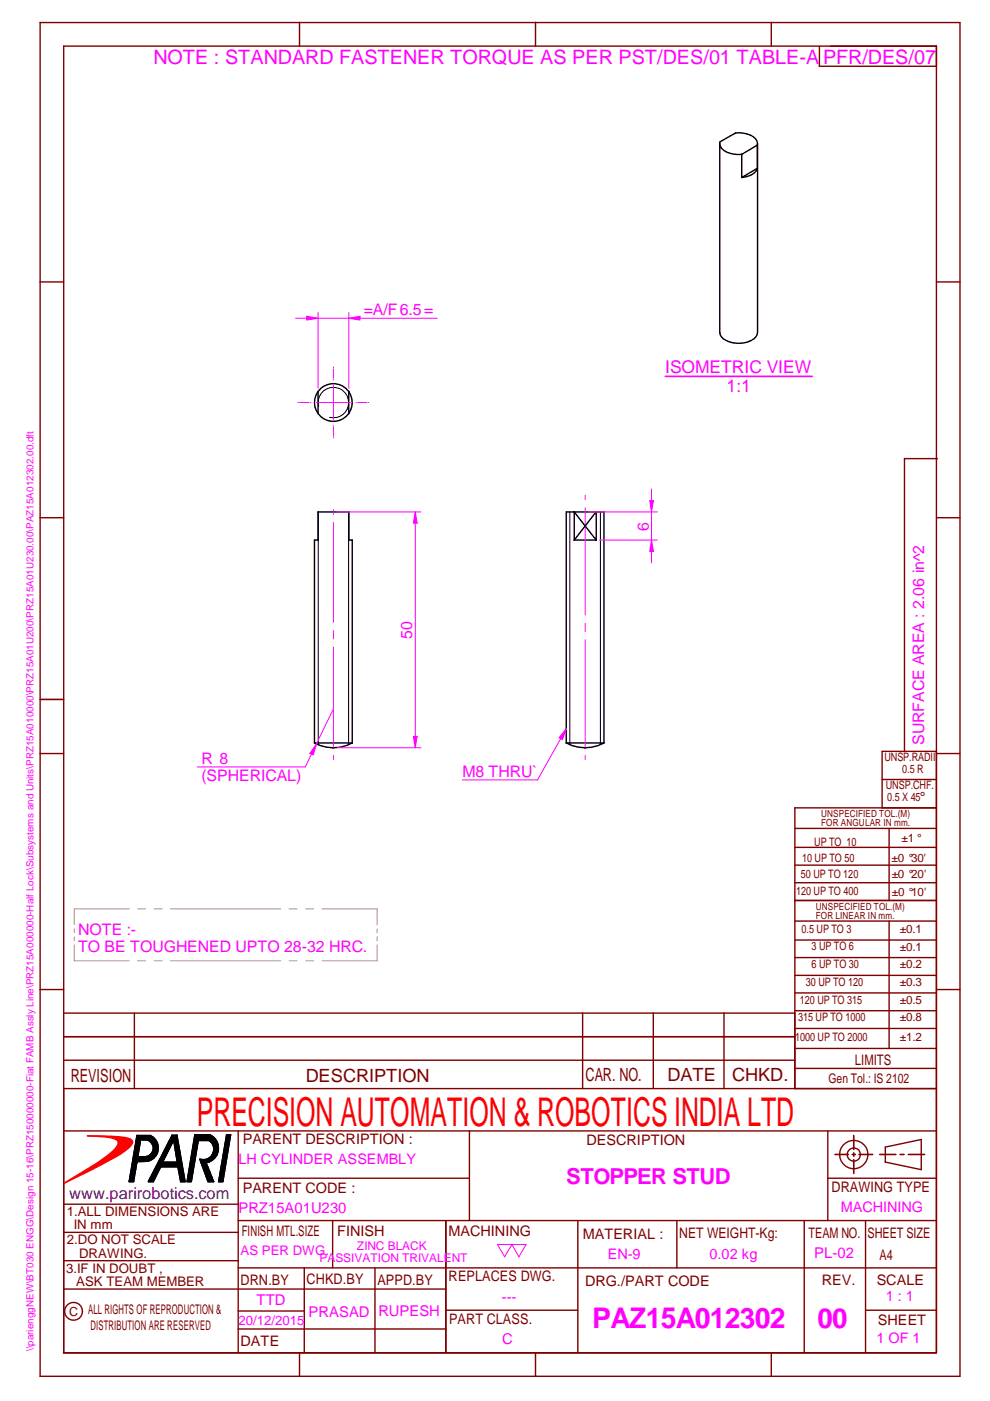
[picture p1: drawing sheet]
<svg xmlns="http://www.w3.org/2000/svg" width="210mm" height="297mm" viewBox="0 0 210 297" stroke-linecap="round" stroke-linejoin="round" font-family="sans-serif">
<g fill="none" stroke="#000" stroke-width=".3">
<path d="M152.6 30.1l3.4-1.9a5.3 5.3 0 0 1 4.2 1.2l.3 .5 .1 .9M152.7 30.1a2.29 2.29 0 0 0 2.1 2.4l1.6 .3 .9-.1M157.3 32.7v4.9M160.6 30.8v4.9a3.5 3.5 0 0 1-3.3 1.9M160.6 35.7l-3.3 1.9M160.6 30.8l-3.3 1.9M160.6 30.4v40.1a2.89 2.89 0 0 1-2.7 2.2 5.5 5.5 0 0 1-4.9-1.3l-.4-.9v-40M67.4 87.7a4 4 0 0 0 6.6 0M67.4 83a4 4 0 0 1 5.6-.9 4 4 0 0 1 1 5.6M67.4 83a3.9 3.9 0 0 0 0 4.7M67.4 83v4.7M74 83v4.7"/>
<path d="M66.7 114.5v43M67.4 108.5h6.6M67.4 108.5v6h-.8M74 108.5v6h.7v43M121.7 114.5h4.7M121.8 108.5v6l4.6-6M121.8 108.5l4.6 6M126.4 108.5v6M128.1 108.5h-8v49M128.1 108.5v49M66.7 157.5a8.4 8.4 0 0 0 8 0M66.7 157.5h8"/>
<path d="M120.1 157.5a8.4 8.4 0 0 0 8 0M120.1 157.5h8M29 240.7h2.9a2.91 2.91 0 0 1 1.6 3 2.91 2.91 0 0 1-2.2 2.5l-2.3 .1M29 240.7l-1.6 9.8h.9l.7-4.2M29.8 241.6l-.6 3.7 .6-3.6h1.4a1.85 1.85 0 0 1 1.3 2 1.85 1.85 0 0 1-1.8 1.6h-1.5M34.4 246.4h3.2l-.8-4.7-2.3 4.7M37.5 240.7l1.7 9.8h-.9l-.6-3.1h-3.6l-1.6 3.1h-1M37.5 240.7h-1.1l-4.9 9.8M41.3 240.6h3.3a3.2 3.2 0 0 1 1.7 3.3 3.2 3.2 0 0 1-2.6 2.6M41.3 240.6l-1.6 9.9h.9l1.4-8.7M42 241.8h2.4a2.25 2.25 0 0 1 .7 2.9 2.25 2.25 0 0 1-2.7 1.1l1.7 4.7h1.2l-1.6-4M48.9 240.6l-1.7 9.9h-.8l1.6-9.9h.9"/>
</g>
<path d="M70.5 158.5h.3M123.9 158.5h.3" fill="none" stroke="#008000" stroke-width=".21"/>
<path d="M67.6 86.2a3.2 3.2 0 0 1 2.8-4.1 3.2 3.2 0 0 1 3.5 3.5 3.2 3.2 0 0 1-4.1 2.9M67.5 108.5v49.4M73.9 108.5v49.4M120.8 108.5v49.4M127.3 108.5v49.4" fill="none" stroke="#000" stroke-width=".21"/>
<g fill="none" stroke="#f0f" stroke-width=".21">
<path d="M70.7 77.8v.2M70.7 78.2v2M63.2 85.3h.1M63.5 85.3h2M65.8 85.3h.1M67.1 85.3h7.2M70.7 80.4v.2M70.7 81.7v7.2M70.7 90.2h.1M70.7 90.5v2M70.7 92.7v.1M75.5 85.3h.1"/>
<path d="M75.9 85.3h1.9M78.1 85.3h.1M70.7 108.1v.9M70.7 110.7v21.3M124.1 105v.9M124.1 107.7v22.7M70.7 133.7v1.8M70.7 137.2v21.2M124.1 132.2v1.7M124.1 135.6v22.8M70.7 160.1v.9M124.1 160.1v.9"/>
</g>
<path d="M141.1 79.8h31.1" fill="none" stroke="#f0f" stroke-width=".34"/>
<g fill="none" stroke="#800000" stroke-width=".3">
<path d="M8.5 4.8h195v287h-195M8.5 4.7v287.1M63.5 4.7v5.1M113.5 4.7v5.1M163.5 4.7v5.1M173.7 14.1h24.8M173.7 9.8v4.3M8.5 59.8h5M198.5 59.8h5M8.5 109.8h5M198.5 109.8h5M8.5 159.8h5"/>
<path d="M198.5 159.8h5M198.5 159.3h-11.5v12M168.5 175.6h30M168.5 179.7h30M187 165.3h11.5M188.5 175.6v15.3M198.5 171.3h-30v59.5h30M168.5 190.9h30M168.5 183.4h30M168.5 187.2h30M168.5 195.3h30M168.5 199.3h30"/>
<path d="M188.5 195.3v27M8.5 209.8h5M13.5 214.8h155M13.5 219.8h155M28.5 214.8v16M123.5 214.8v16M138.5 214.8v16M153.5 214.8v16M168.5 203h30M168.5 206.8h30M168.5 210.5h30M168.5 214.3h30"/>
<path d="M168.5 218.1h30M198.5 209.8h5M13.5 224.8h155M168.5 222.3h30M168.5 226.5h30M70.5 258.8v10M94.5 258.8v28M122.5 258.8v28M143.5 258.8v10M170.5 258.8v28M183.5 258.8v28M13.5 273.3h81"/>
<path d="M13.5 267.3h37M13.5 261.3h37M50.5 278h14M64.5 268.8v18M79.5 268.8v18M94.5 277.8h28M13.5 286.8h185v-277h-185v277M50.5 281.8h44M63.5 286.8v5M113.5 286.8v5M163.5 286.8v5"/>
<circle cx="15.6" cy="278" r="1.89"/>
</g>
<path d="M8.5 148.3h5" fill="none" stroke="#800000" stroke-width=".34"/>
<g fill="#000">
<path d="M29 240.7l-1.6 9.8h.9l.7-4.2 2.3-.1a2.91 2.91 0 0 0 2.2-2.5 2.91 2.91 0 0 0-1.6-3zM29.8 241.7h1.4a1.85 1.85 0 0 1 1.3 2 1.85 1.85 0 0 1-1.8 1.6h-1.5z" fill-rule="evenodd"/>
<path d="M36.5 240.7l-5 9.8h1l1.6-3.1h3.6l.6 3.1h.9l-1.7-9.8zM36.8 241.7l.8 4.7h-3.1z" fill-rule="evenodd"/>
<path d="M41.3 240.6h3.3a3.2 3.2 0 0 1 1.7 3.3 3.2 3.2 0 0 1-2.6 2.6l1.6 4h-1.2l-1.7-4.7a2.25 2.25 0 0 0 2.7-1.1 2.25 2.25 0 0 0-.7-2.9h-2.4l-1.4 8.7h-.9z" fill-rule="evenodd"/>
<path d="M48 240.6h.9l-1.7 9.9h-.8z" fill-rule="evenodd"/>
</g>
<path d="M18.5 240.8h3.1a21.2 21.2 0 0 1 6 .7l.6 .6a2.4 2.4 0 0 1-1.1 1.5 23.6 23.6 0 0 1-5 3l-8.6 4.3a72.5 72.5 0 0 0 9.7-6.2l.7-.6a2.55 2.55 0 0 0 1.1-2l-.4-.5-1-.3z" fill="none" stroke="#f00" stroke-width=".3"/>
<path d="M18.5 240.8h3.1l4.9 .4 1.1 .3 .6 .6a2.4 2.4 0 0 1-1.1 1.5 23.6 23.6 0 0 1-5 3l-8.6 4.3 4.9-3a19.8 19.8 0 0 0 6.4-4.8 .95 .95 0 0 0 .2-1 .95 .95 0 0 0-.8-.7l-2-.4z" fill-rule="evenodd" fill="#f00"/>
<g fill="none" stroke="#800000" stroke-width=".3">
<path d="M191.8 97.2v62.1M191.8 97.2h7M13.5 239.8h185M50.5 239.8v47M99.5 239.8v19M175.5 239.8v19M13.5 255.3h37M50.5 249.8h49M50.5 258.8h148M175.5 249.8h23M187.7 243.2l7.6-1.6v6.4l-7.6-1.6M187.7 243.2v3.2"/>
<path d="M50.5 268.8h148M183.5 277.8h15M13.5 286.8v-56h185v56"/>
<circle cx="181" cy="244.8" r="3"/>
<circle cx="181" cy="244.8" r="1.4"/>
</g>
<path d="M177 244.8h2.9M180.7 244.8h.7M181 240.7v3M181 244.4v.8M181 245.9v2.9M182.1 244.8h2.9M186.5 244.8h3.4M190.8 244.8h.9M192.6 244.8h3.4" fill="none" stroke="#800000" stroke-width=".34"/>
<path d="M87.6 156.1h.8l-.3 2.4zM105.5 263.8l1.5 2.7M105.5 263.9h6M111.5 263.8l-1.5 2.7-1.5-2.6-1.5 2.6" fill="none" stroke="#f0f" stroke-width=".21"/>
<path d="M87.6 156.1h.8l-.3 2.4z" fill="#f0f"/>
<path d="M88.1 108.5l.3 2.4h-.8z" fill="none" stroke="#f0f" stroke-width=".21"/>
<path d="M88.1 108.5l.3 2.4h-.8z" fill="#f0f"/>
<path d="M71.4 108.5h17.8M88.1 108.5v50M71.5 158.5h17.7M120.1 154.5l-6.1 10.9" fill="none" stroke="#f0f" stroke-width=".21"/>
<path d="M120.1 154.5l-.8 2.3-.8-.4z" fill="#f0f"/>
<path d="M138.1 114.5l.5 2.4h-.8zM120.1 154.5l-.8 2.3-.8-.4zM98 165.4h16" fill="none" stroke="#f0f" stroke-width=".21"/>
<path d="M138.1 114.5l.5 2.4h-.8z" fill="#f0f"/>
<path d="M137.8 106.1h.8l-.5 2.4z" fill="none" stroke="#f0f" stroke-width=".21"/>
<path d="M137.8 106.1h.8l-.5 2.4z" fill="#f0f"/>
<path d="M65 67.1l2.4 .4-2.4 .4zM124.8 108.5h14.6M127.1 114.5h12.3M138.1 103.7v15.6" fill="none" stroke="#f0f" stroke-width=".21"/>
<path d="M65 67.1l2.4 .4-2.4 .4z" fill="#f0f"/>
<path d="M74 67.5l2.3-.4v.8z" fill="none" stroke="#f0f" stroke-width=".21"/>
<path d="M74 67.5l2.3-.4v.8z" fill="#f0f"/>
<path d="M62.7 67.5h30M67.4 66.3v16M74 66.3v16M67.1 157.7l-.7 2.4-.7-.4zM70.6 150.5l-5.9 12.1" fill="none" stroke="#f0f" stroke-width=".21"/>
<path d="M67.1 157.7l-.7 2.4-.7-.4z" fill="#f0f"/>
<path d="M41.8 162.6h23" fill="none" stroke="#f0f" stroke-width=".21"/>
<g fill="none" stroke="#949494" stroke-width=".21">
<path d="M15.7 196.9v.8M15.7 198.6v.8M27.4 192.7h-11.7v3.3M29.2 192.7h1.7M32.7 192.7h1.7M36.2 192.7h23.3M61.3 192.7h1.7M64.8 192.7h1.7M68.3 192.7h11.7v3.4M80 196.9v.9M80 198.6v.9M15.7 200.3v3.4h11.7"/>
<path d="M29.2 203.7h1.7M32.7 203.7h1.7M36.2 203.7h23.3M61.3 203.7h1.7M64.8 203.7h1.7M80 200.3v3.4h-11.7"/>
</g>
<text font-size="8.4" fill="#f00" x="41.7" y="238.8">PRECISION AUTOMATION &amp; ROBOTICS INDIA LTD</text>
<text font-size="6" fill="#f0f" x="125.6" y="281.6">PAZ15A012302</text>
<text font-size="5.9" fill="#f0f" x="173.3" y="281.6">00</text>
<text font-size="4.7" fill="#f0f" x="120.1" y="251">STOPPER STUD</text>
<g font-size="4.2" fill="#f0f">
<text x="32.5" y="13.6">NOTE : STANDARD FASTENER TORQUE AS PER PST/DES/01 TABLE-A</text>
<text x="174.5" y="13.5">PFR/DES/07</text>
</g>
<g font-size="3.9" fill="#800000">
<text x="15" y="229.4">REVISION</text>
<text x="64.8" y="229.4">DESCRIPTION</text>
<text x="124.2" y="229.2">CAR. NO.</text>
<text x="141.5" y="229.2">DATE</text>
<text x="155.2" y="229.2">CHKD.</text>
</g>
<g font-size="3.7" fill="#f0f">
<text x="141.1" y="79.1">ISOMETRIC VIEW</text>
<text x="154.1" y="83.1">1:1</text>
</g>
<text font-size="3.5" fill="#00f" x="14.7" y="254.1">www.parirobotics.com</text>
<g font-size="3.4" fill="#f0f">
<text x="77.1" y="66.9">=A/F6.5=</text>
<text x="137.5" y="112.5" transform="rotate(-90 137.5 112.5)">6</text>
<text x="87.4" y="135.4" transform="rotate(-90 87.4 135.4)">50</text>
<text x="195.9" y="157.9" transform="rotate(-90 195.9 157.9)">SURFACE AREA : 2.06 in^2</text>
<text x="42.7" y="162">R 8</text>
<text x="42.7" y="165.6">(SPHERICAL)</text>
<text x="98" y="164.8">M8 THRU`</text>
<text x="16.6" y="198.2">NOTE :-</text>
<text x="16.6" y="201.8">TO BE TOUGHENED UPTO 28-32 HRC.</text>
</g>
<g font-size="3.1" fill="#800000">
<text x="195" y="170.1">°</text>
<text x="181.3" y="225.7">LIMITS</text>
<text x="51.5" y="242.6">PARENT DESCRIPTION :</text>
<text x="124.3" y="242.8">DESCRIPTION</text>
<text x="51.5" y="252.9">PARENT CODE :</text>
<text x="176.3" y="252.8">DRAWING TYPE</text>
<text x="51.3" y="262.1">FINISH MTL.SIZE</text>
<text x="71.5" y="262.1">FINISH</text>
<text x="95.1" y="262">MACHINING</text>
<text x="123.6" y="262.6">MATERIAL :</text>
<text x="144" y="262.6">NET WEIGHT-Kg:</text>
<text x="171.5" y="262.4">TEAM NO.</text>
<text x="183.9" y="262.4">SHEET SIZE</text>
<text x="186.5" y="267.2">A4</text>
<text x="51" y="272.5">DRN.BY</text>
<text x="65" y="272.3">CHKD.BY</text>
<text x="80" y="272.5">APPD.BY</text>
<text x="95.1" y="271.6">REPLACES DWG.</text>
<text x="124" y="272.6">DRG./PART CODE</text>
<text x="174.2" y="272.5">REV.</text>
<text x="185.9" y="272.4">SCALE</text>
<text x="95.2" y="280.7">PART CLASS.</text>
<text x="186.1" y="280.9">SHEET</text>
<text x="51" y="285.4">DATE</text>
</g>
<g font-size="3.1" fill="#f0f">
<text x="50.5" y="246.8">LH CYLINDER ASSEMBLY</text>
<text x="50.5" y="257.1">PRZ15A01U230</text>
<text x="178.3" y="256.9">MACHINING</text>
<text x="128.9" y="267">EN-9</text>
<text x="150.4" y="266.8">0.02 kg</text>
<text x="172.6" y="266.7">PL-02</text>
<text x="106.4" y="276">---</text>
<text x="187.8" y="275.9">1 : 1</text>
<text x="54.4" y="276.8">TTD</text>
<text x="65.4" y="279.2">PRASAD</text>
<text x="80.2" y="279.1">RUPESH</text>
<text x="106.5" y="284.9">C</text>
<text x="185.8" y="284.8">1 OF 1</text>
</g>
<g font-size="2.8" fill="#800000">
<text x="175.7" y="229.6">Gen Tol.: IS 2102</text>
<text x="14.1" y="257.7">1.ALL DIMENSIONS ARE</text>
<text x="14.2" y="263.8">2.DO NOT SCALE</text>
<text x="15.6" y="260.5">IN mm</text>
<text x="14" y="269.9">3.IF IN DOUBT ,</text>
<text x="16.8" y="266.6">DRAWING.</text>
<text x="16.2" y="272.7">ASK TEAM MEMBER</text>
<text x="18.7" y="278.5">ALL RIGHTS OF REPRODUCTION &amp;</text>
<text x="19.2" y="281.9">DISTRIBUTION ARE RESERVED</text>
</g>
<g font-size="2.8" fill="#f0f">
<text x="51" y="266.1">AS PER DWG.</text>
<text x="50.5" y="280.8">20/12/2015</text>
</g>
<text font-size="2.7" fill="#800000" x="14.6" y="279">C</text>
<g font-size="2.5" fill="#800000">
<text x="187.5" y="161.4">UNSP.RADII</text>
<text x="187.8" y="167.4">UNSP.CHF.</text>
<text x="191.3" y="163.9">0.5 R</text>
<text x="188.1" y="169.9">0.5 X 45</text>
<text x="172.6" y="179.4">UP TO 10</text>
<text x="191.1" y="178.5">±1 °</text>
<text x="170.1" y="182.8">10 UP TO 50</text>
<text x="189" y="182.8">±0 °30'</text>
<text x="168.8" y="189.7">120 UP TO 400</text>
<text x="169.8" y="186.2">50 UP TO 120</text>
<text x="189.1" y="186.1">±0 °20'</text>
<text x="189.1" y="189.9">±0 °10'</text>
<text x="169.9" y="197.8">0.5 UP TO 3</text>
<text x="190.8" y="197.8">±0.1</text>
<text x="172" y="201.5">3 UP TO 6</text>
<text x="190.8" y="201.6">±0.1</text>
<text x="170.9" y="209">30 UP TO 120</text>
<text x="172" y="205.3">6 UP TO 30</text>
<text x="190.8" y="205.3">±0.2</text>
<text x="190.8" y="209.1">±0.3</text>
<text x="169.6" y="212.8">120 UP TO 315</text>
<text x="190.8" y="212.8">±0.5</text>
<text x="168.6" y="220.8">1000 UP TO 2000</text>
<text x="169.2" y="216.5">315 UP TO 1000</text>
<text x="190.8" y="216.6">±0.8</text>
<text x="190.8" y="220.8">±1.2</text>
</g>
<g font-size="2.5" fill="#f0f">
<text x="67.7" y="267.7">PASSIVATION TRIVALENT</text>
<text x="75.7" y="265">ZINC BLACK</text>
</g>
<g font-size="2.1" fill="#800000">
<text x="174.1" y="173.1">UNSPECIFIED TOL.(M)</text>
<text x="174.1" y="175.2">FOR ANGULAR IN mm.</text>
<text x="173" y="192.9">UNSPECIFIED TOL.(M)</text>
<text x="173" y="194.9">FOR LINEAR IN mm.</text>
</g>
<text font-size="2.1" fill="#f0f" x="7.1" y="286.5" transform="rotate(-90 7.1 286.5)">\\parienggNEW\BT030 ENGG\Design 15-16\PRZ150000000-Fiat FAMB Assly Line\PRZ15A000000-Half Lock\Subsystems and Units\PRZ15A010000\PRZ15A01U200\PRZ15A01U230.00\PAZ15A012302.00.dft</text>
</svg>
